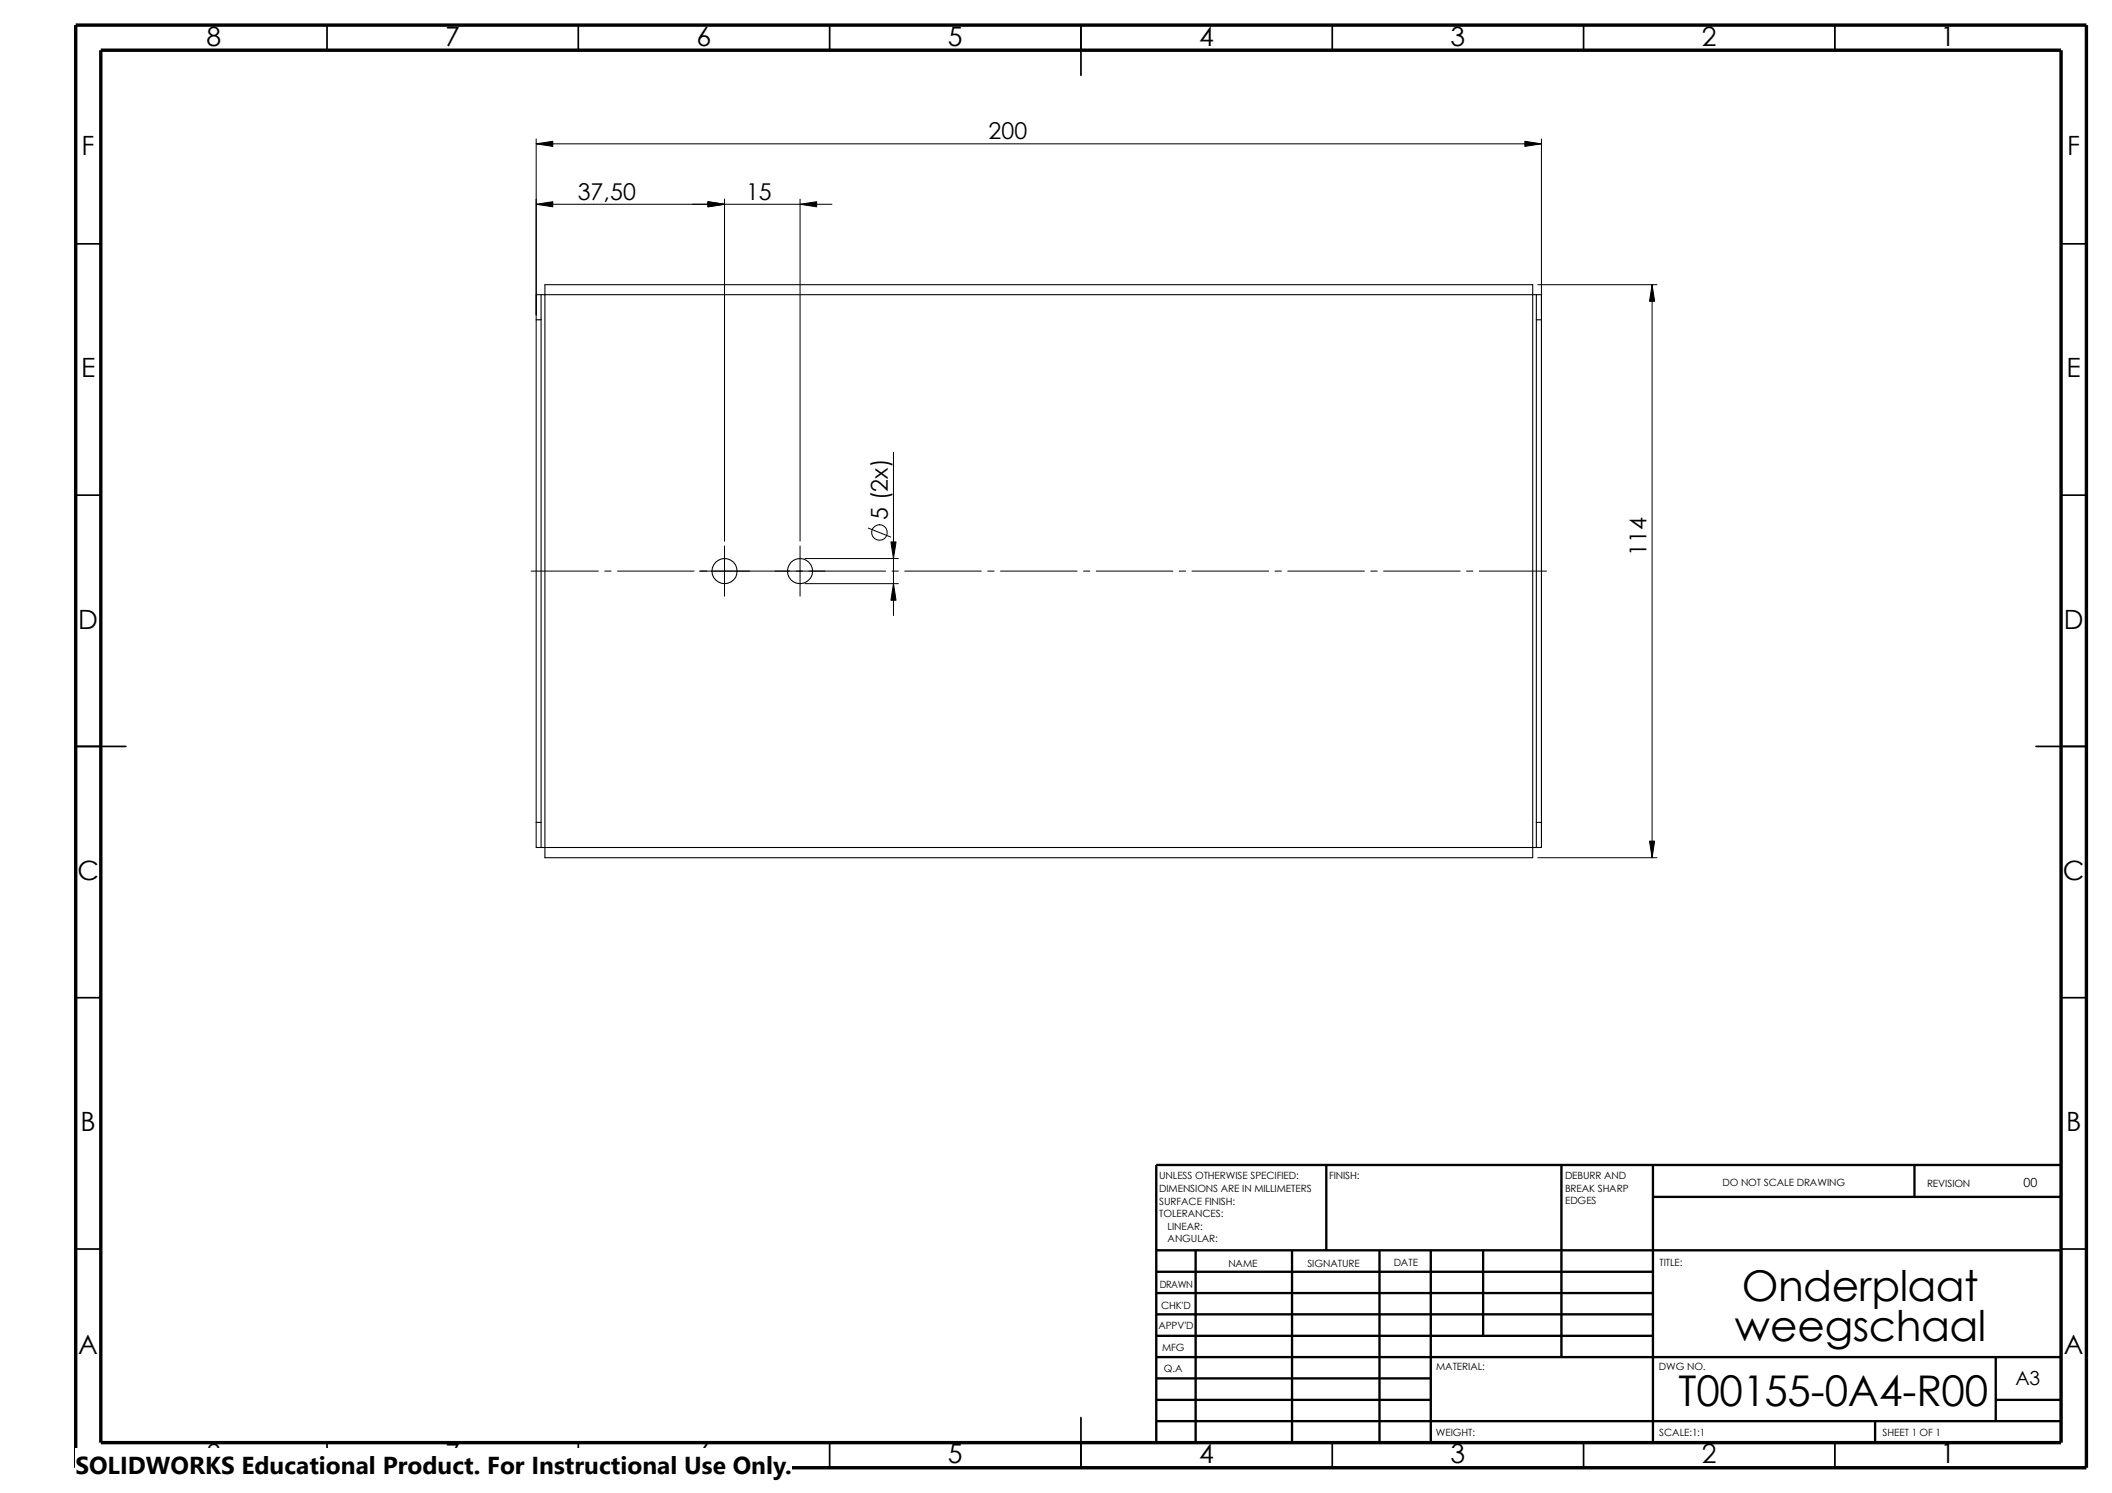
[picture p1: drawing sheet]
<svg xmlns="http://www.w3.org/2000/svg" width="420mm" height="297mm" viewBox="0 0 420 297" stroke-linecap="round" stroke-linejoin="round" font-family="sans-serif">
<g fill="none" stroke="#000" stroke-width=".34">
<path d="M65.1 5v5M115.1 5v5M165 5v5M215 5v10M265 5v5M315 5v5M365 5v5M15.1 48.5h5M410 48.5h5.1M15.1 98.5h5M410 98.5h5.1M15.1 148.5h9.9"/>
<path d="M405 148.5h10.1M15.1 198.5h5M410 198.5h5.1M15.1 248.5h5M410 248.5h5.1M65.1 287v5M115.1 287v5M165 287v5M215 282v10M265 287v5M315 287v5M365 287v5"/>
</g>
<g fill="none" stroke="#000" stroke-width=".47">
<path d="M263.9 231.8v17M310.6 231.8v38.2M328.8 231.8v55.2M328.8 238.1h81.2M380.9 231.8v6.3M410 231.8h-180v55.2M230 253h98.8M230 257.3h98.8M230 248.8h180M237.9 248.8v38.2M257 248.8v38.2M274.4 248.8v38.2"/>
<path d="M284.6 248.8v38.2M295.1 248.8v17M230 278.5h54.6M230 270h180M230 274.2h54.6M230 261.5h98.8M230 265.8h98.8M397 278.5h13M397 270v12.7M230 282.7h180M373 282.7v4.3"/>
</g>
<path d="M15.1 5h400v287h-400zM20.1 10h389.9v277h-389.9z" fill="none" stroke="#000" stroke-width=".68" stroke-linecap="butt"/>
<g fill="none" stroke="#000" stroke-width=".21">
<path d="M106.7 58.6h200v110h-200zM107.6 58.6v110M108.4 56.6h196.5v114h-196.5zM305.6 58.6v110M106.7 63.6h.9M305.6 63.6h1.1M106.7 163.6h.9M305.6 163.6h1.1"/>
<circle cx="144.1" cy="113.6" r="2.5"/>
<circle cx="159.2" cy="113.6" r="2.49"/>
</g>
<g fill="none" stroke="#000" stroke-width=".2">
<path d="M106.7 28.6l3.3-.5v1zM106.7 27.6v35.1M106.7 28.6h200M144.1 39.6v68.1M159.2 39.6v68.1M303.3 28.1l3.4 .5-3.4 .5zM306.7 27.6v35.1M106.7 40.6l3.3-.5v1zM106.7 40.6h58.8M140.8 40.1l3.3 .5-3.3 .5zM159.2 40.6l3.3-.5v1zM305.9 56.6h23.7"/>
<path d="M328.7 56.6l.5 3.3h-1zM328.7 56.6v114M177.7 90v32.5M105.7 113.6h13.3M120.3 113.6h1.3M122.8 113.6h15.3M139.1 113.6h37.1M144.1 108.6v10M159.2 108.6v10M160.1 116.1h18.6M160.1 111.1h18.6M172.8 105.1l4.4 1.7"/>
<path d="M177.2 107.8h1.1l-.6 3.3zM177.4 113.6h1.3M177.7 116.1l.6 3.3h-1.1zM180 113.6h15.2M196.5 113.6h1.3M199 113.6h15.3M215.5 113.6h1.3M218.1 113.6h15.2M234.6 113.6h1.3M237.1 113.6h15.3M253.6 113.6h1.3M256.2 113.6h15.2"/>
<path d="M272.7 113.6h1.3M275.2 113.6h15.3M291.7 113.6h1.3M294.3 113.6h13.4M305.9 170.6h23.7M328.2 167.3h1l-.5 3.3z"/>
<circle cx="175" cy="106" r="1.56"/>
</g>
<path d="M106.7 28.6l3.3-.5v1zM303.3 28.1l3.4 .5-3.4 .5zM106.7 40.6l3.3-.5v1zM140.8 40.1l3.3 .5-3.3 .5zM159.2 40.6l3.3-.5v1zM328.7 56.6l.5 3.3h-1zM177.2 107.8h1.1l-.6 3.3zM177.7 116.1l.6 3.3h-1.1zM328.2 167.3h1l-.5 3.3z" fill="#000"/>
<path d="M15 288.1h142.6v8.9h-142.6z" fill="#fff"/>
<g font-size="8.4">
<text x="346.5" y="258.7">Onderplaat</text>
<text x="345.1" y="266.9">weegschaal</text>
<text x="333.9" y="279.7">T00155-0A4-R00</text>
</g>
<g font-size="5.3">
<text x="41.1" y="9.1">8</text>
<text x="88.6" y="9.1">7</text>
<text x="138.6" y="9.1">6</text>
<text x="188.6" y="9.1">5</text>
<text x="238.6" y="9.1">4</text>
<text x="288.6" y="9.1">3</text>
<text x="338.6" y="9.1">2</text>
<text x="386.1" y="9.1">1</text>
<text x="16.2" y="30.9">F</text>
<text x="411.3" y="30.9">F</text>
<text x="16.1" y="75.1">E</text>
<text x="411.1" y="75.1">E</text>
<text x="15.6" y="125.1">D</text>
<text x="410.6" y="125.1">D</text>
<text x="15.4" y="175.1">C</text>
<text x="410.4" y="175.1">C</text>
<text x="16" y="225.1">B</text>
<text x="411" y="225.1">B</text>
<text x="15.6" y="269.3">A</text>
<text x="410.6" y="269.3">A</text>
<text x="41.1" y="291.1">8</text>
<text x="88.6" y="291.1">7</text>
<text x="138.6" y="291.1">6</text>
<text x="188.6" y="291.1">5</text>
<text x="238.6" y="291.1">4</text>
<text x="288.6" y="291.1">3</text>
<text x="338.6" y="291.1">2</text>
<text x="386.1" y="291.1">1</text>
</g>
<text font-size="4.9" x="15" y="293.3">SOLIDWORKS Educational Product. For Instructional Use Only.</text>
<g font-size="4.6">
<text x="196.7" y="27.7">200</text>
<text x="114.9" y="39.7">37,50</text>
<text x="148.4" y="39.7">15</text>
<text x="176.6" y="103.5" transform="rotate(-90 176.6 103.5)">5 (2x)</text>
<text x="327.6" y="110.7" transform="rotate(-90 327.6 110.7)">114</text>
</g>
<text font-size="3.9" x="400.9" y="275.5">A3</text>
<text font-size="2.5" x="402.5" y="236.2">00</text>
<g font-size="2">
<text x="230.6" y="234.7">UNLESS OTHERWISE SPECIFIED:</text>
<text x="230.6" y="237.2">DIMENSIONS ARE IN MILLIMETERS</text>
<text x="230.6" y="239.6">SURFACE FINISH:</text>
<text x="264.4" y="234.7">FINISH:</text>
<text x="311.4" y="239.6">EDGES</text>
<text x="311.4" y="234.6">DEBURR AND</text>
<text x="311.4" y="237.1">BREAK SHARP</text>
<text x="342.7" y="236">DO NOT SCALE DRAWING</text>
<text x="383.4" y="236.2">REVISION</text>
<text x="230.6" y="242.1">TOLERANCES:</text>
<text x="232.3" y="244.6">LINEAR:</text>
<text x="232.3" y="247.1">ANGULAR:</text>
<text x="277.3" y="252">DATE</text>
<text x="330.1" y="252">TITLE:</text>
<text x="230.7" y="256.2">DRAWN</text>
<text x="244.4" y="252.1">NAME</text>
<text x="260.1" y="252">SIGNATURE</text>
<text x="231" y="260.4">CHK'D</text>
<text x="230.5" y="264.5">APPV'D</text>
<text x="231.2" y="268.9">MFG</text>
<text x="231.6" y="273">Q.A</text>
<text x="285.7" y="272.6">MATERIAL:</text>
<text x="330" y="272.6">DWG NO.</text>
<text x="285.7" y="285.6">WEIGHT:</text>
<text x="330.1" y="285.7">SCALE:1:1</text>
<text x="374.5" y="285.7">SHEET 1 OF 1</text>
</g>
</svg>
